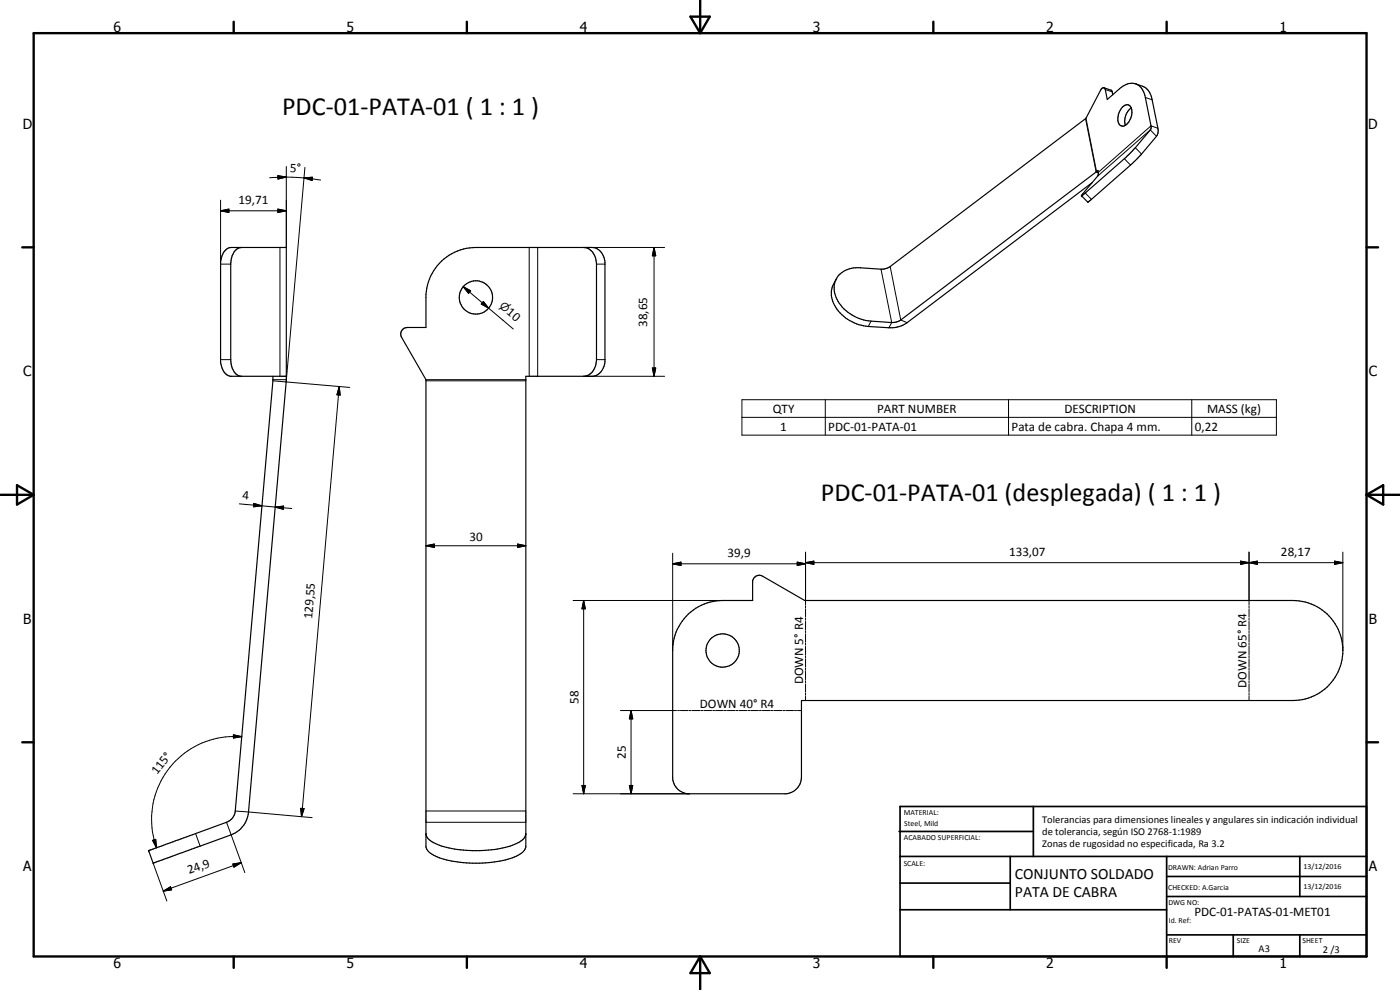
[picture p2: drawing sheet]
<svg xmlns="http://www.w3.org/2000/svg" width="420mm" height="297mm" viewBox="0 0 420 297" stroke-linecap="round" stroke-linejoin="round" font-family="sans-serif">
<g fill="none" stroke="#000" stroke-width=".35">
<path d="M331.3 26.3l.4 .4 .6 3.1 3.7-3.2a4.3 4.3 0 0 1 6.7 .1l.9 2 1.8 9.1-.1 1-4.7 5.7-2.6 2.6-13.4 11.6M331.3 26.3l-.9 .5-4.6 8.8-58.6 44.4-1 .5-1.5 .3-6.5-.5a6.8 6.8 0 0 0-7.9 5.3 10.3 10.3 0 0 0 6.8 9.6l2.9 1 7.6 .6a4.5 4.5 0 0 0 2.7-.8l59.2-44.9v1.6l-4.9 6M331.3 26.3l2.2 .8 .5 1.3M336.8 32.2a1.55 1.55 0 0 1 1.9-.7 1.55 1.55 0 0 1 1 1.8 4.2 4.2 0 0 1-2.8 4.5 1.85 1.85 0 0 1-1.4-2.5 5.6 5.6 0 0 1 1.3-3.1zM339.5 32.4a4.9 4.9 0 0 0-1.8 5.2M340.8 25.1a5.3 5.3 0 0 1 4.3 2.8l.7 2 1.7 8.6v1.2l-.3 .9-4.8 5.8-2.5 2.6-13.3 11.6h-.2l-1.8-1.9M327.9 54.7l-55.7 42.1a8.2 8.2 0 0 1-5.4 1.5l-6.2-.3a12.1 12.1 0 0 1-11-8.8l-.1-1.7 .2-1.1 1.3-2.7M72.5 74.3a3.9 3.9 0 0 0-3.2 3.9l-.1 29.7a4.9 4.9 0 0 0 2.6 4.9l.4 .1M132.5 78.3a15.3 15.3 0 0 1 10.3-4h34.9a4.4 4.4 0 0 1 3.9 4.4v29.7a4.7 4.7 0 0 1-3.5 4.5h-20.3v141.3a6.2 6.2 0 0 1-4.7 3.4 35.5 35.5 0 0 1-22.9-1l-1.6-1.2-.8-1.2v-140.3l-7.2-12.6a1.99 1.99 0 0 1 1.6-3h5.6v-10a14.9 14.9 0 0 1 4.7-10zM175.2 74.3a4.6 4.6 0 0 1 3.8 4.9v28.7a5 5 0 0 1-3.4 5M81.9 112.9l-11.3 130.4a4 4 0 0 1-2.6 3.4l-23.4 8.5 1.4 3.8M85.9 112.9h-16.8a4.4 4.4 0 0 1-2.9-4.5v-29.7a4.8 4.8 0 0 1 2.5-4.4h17.2v40.3l-11.3 129a7.9 7.9 0 0 1-5.2 6.9l-23.4 8.5"/>
<path d="M206.6 184.2a15.3 15.3 0 0 1 10.3-4h9v-6a2.01 2.01 0 0 1 3-1.3l12.6 7.3h146.5a15 15 0 0 1 15 15 15 15 0 0 1-15 15h-147.5v23a5 5 0 0 1-4.5 5h-29.7a5.1 5.1 0 0 1-4.4-4.5v-39.5a15.1 15.1 0 0 1 4.7-10zM46 259h.1M127.8 250.4a4.6 4.6 0 0 0 3.5 3 36.2 36.2 0 0 0 23.7-.3 4.3 4.3 0 0 0 2.8-2.7"/>
<circle cx="142.8" cy="89.3" r="5"/>
<circle cx="216.9" cy="195.2" r="5"/>
</g>
<g fill="none" stroke="#000" stroke-width=".3">
<path d="M325.8 35.6l3.2 16 .6 .3M325.9 35.5l3.2 16 .5 .2 15.8-13.9 2.1 .7M331.7 26.9l2.1 .7M343.7 29.3l2.1 .6M83.4 52.7l2.5 .4-2.5 .6zM85.9 53.1l-5 .2M85.9 53.1l5.3 .3M85.9 50v24.3M91.2 53.4l2.6-.2-.1 .9zM91.2 53.4l5 .6M91.5 50.2l-5.6 64.4M325.7 57.9l1.9 1.9"/>
<path d="M337.4 47.6l1.9 1.9M340.7 44.3l1.9 1.9M347.1 40.9l-1.9-1.9-15.8 13.9M66.2 63.2l2.5-.5v1.1zM66.2 60.1v19.1h3M66.2 63.2h19.7M83.4 62.7l2.5 .5-2.5 .6zM84 74.3v38.6M158.8 74.3v38.6M161.4 74.3v38.6M175.2 74.3h24.3M179 79.2h2.6"/>
<path d="M196.3 74.3l.5 2.5h-1zM196.3 74.3v38.6M267.2 80l3.1 16 1.9 .8M139 86l2.3 1.2-.7 .8zM139 86l15 12.7M145.1 90.5l1.5 2-2.2-1.3zM261.4 96.4l-.8 1.6M264.4 80.8l3.2 16-.8 1.5M66.2 107.9h3M81.9 114.3l4 .3M81.9 113.9h4M85.9 114.6l19.1 1.6"/>
<path d="M101.8 116l.3 2.5-1-.1zM101.8 116l-11.3 129M127.8 113.9h30M127.8 114.3h30M175.2 112.9h24.3M179 107.9h2.6M195.8 110.4h1l-.5 2.5zM222.7 119.9h160.4v10.7h-160.4zM247.7 119.9v10.7M302.7 119.9v10.7M357.7 119.9v10.7M222.7 125.2h160.4"/>
<path d="M71.8 151.2l6.8 .6M76.1 151l2.5 .8-2.5 .3zM78.6 151.8l4 .3M82.6 152.1l2.5-.3-.1 1zM82.6 152.1l5 .5M127.8 163.7l2.5-.5v1.1zM127.8 163.7h30M155.4 163.2l2.4 .5-2.4 .6zM201.9 169.2l2.5-.5v1zM201.9 169.2h39.9M201.9 166v29.2M239.3 168.7l2.5 .5-2.5 .5z"/>
<path d="M241.8 168.8l2.5-.4v.9zM241.8 165.7v15.7M241.8 168.8h161.2M372.3 168.4l2.6 .4-2.6 .5zM374.9 168.8l2.4-.4v.9zM374.9 165.7v15.7M400.5 168.4l2.5 .4-2.5 .5zM403 165.7v29.5M172 180.2h44.9M175.2 180.2l.5 2.5h-1zM175.2 180.2v58M241.8 181.7v.7"/>
<path d="M241.8 182.7v2.5M241.8 185.5v.6M241.8 186.4v2.5M241.8 189.2v.7M241.8 190.2v2.5M241.8 193v.6M241.8 193.9v2.5M241.8 196.7v.7M241.8 197.7v2.5M374.9 181.7v.7M374.9 182.7v2.5M374.9 185.5v.6"/>
<path d="M374.9 186.4v2.5M374.9 189.2v.7M374.9 190.2v2.5M374.9 193v.6M374.9 193.9v2.5M374.9 196.7v.7M374.9 197.7v2.5M186.2 213.2h16.8M189.4 213.2l.5 2.5h-1zM189.4 213.2v25M203.4 213.2h.5M204.2 213.2h2.3"/>
<path d="M206.8 213.2h.6M207.7 213.2h2.4M210.3 213.2h.6M211.2 213.2h2.4M213.9 213.2h.5M214.7 213.2h2.4M217.4 213.2h.6M218.3 213.2h2.3M220.9 213.2h.6M221.8 213.2h2.3M224.4 213.2h.6M225.3 213.2h2.3"/>
<path d="M227.9 213.2h.6M228.8 213.2h2.4M231.4 213.2h.6M232.3 213.2h2.3M235 213.2h.5M235.8 213.2h2.4M238.5 213.2h.5M239.3 213.2h1.2M241.8 200.5v.6M241.8 201.4v2.5M241.8 204.3v.6M241.8 205.2v2.5"/>
<path d="M241.8 208v.6M241.8 208.9v1.3M374.9 200.5v.6M374.9 201.4v2.5M374.9 204.3v.6M374.9 205.2v2.5M374.9 208v.6M374.9 208.9v1.3M70.1 220.5l2.4 .5-2.4 .4zM72.5 221a24.9 24.9 0 0 0-25.5 33.4M172 238.2h34.9M174.7 235.7h1l-.5 2.5z"/>
<path d="M188.9 235.7h1l-.5 2.5zM45.8 252.1l.9-.3 .3 2.6zM46 259l4.1 11.3M58.7 250.1l1.4 3.8M68 246.7l5.5 15.1M69.9 259.2l2.5-.4-2.2 1.4zM70.6 243.3l23.1 2M72.4 258.8l-23.4 8.6M90.2 242.5l1.1 .1-.8 2.4zM127.8 246.7h30M127.8 243.3h30M49 267.4l2.2-1.3 .3 .9z"/>
</g>
<g fill="#000">
<circle cx="324.6" cy="58.7" r=".18"/>
<circle cx="44.6" cy="255.2" r=".18"/>
</g>
<g fill="none" stroke="#000" stroke-width=".71">
<path d="M10.1 9.9h400v277.1h-400zM70.1 6.5v3.4M140.1 6.5v3.4M207.2 5h5.8l-2.9 4.9zM210.1 0v9.9M280.1 6.5v3.4M350.1 6.5v3.4M6.7 74.2h3.4M410.1 74.2h3.5M.1 148.5h10M5.1 145.6l5 2.9-5 2.9zM410.1 148.5h10"/>
<path d="M410.1 148.5l5-2.9v5.8zM6.7 222.7h3.4M410.1 222.7h3.5M70.1 287v3.4M140.1 287v3.4M210.1 287v10M210.1 287l2.9 5h-5.8zM280.1 287v3.4M350.1 287v3.4"/>
</g>
<g fill="none" stroke="#000" stroke-width=".51">
<path d="M269.8 249.5h40.3M270.1 242h140v45h-140zM270.1 257h140M303.2 257v16M310.1 242v15M350.1 257v30M390.1 257v12M270.1 265h33.1M270.1 273h80M350.1 269h60M350.1 263h60M350.1 280.5h60"/>
<path d="M370.1 280.5v6.5M390.1 280.5v6.5"/>
</g>
<g fill="#000">
<path d="M83.4 52.7l2.5 .4-2.5 .6zM91.2 53.4l2.6-.2-.1 .9zM66.2 63.2l2.5-.5v1.1zM83.4 62.7l2.5 .5-2.5 .6zM196.3 74.3l.5 2.5h-1zM139 86l2.3 1.2-.7 .8zM145.1 90.5l1.5 2-2.2-1.3zM101.8 116l.3 2.5-1-.1zM195.8 110.4h1l-.5 2.5zM76.1 151l2.5 .8-2.5 .3zM82.6 152.1l2.5-.3-.1 1zM127.8 163.7l2.5-.5v1.1z"/>
<path d="M155.4 163.2l2.4 .5-2.4 .6zM201.9 169.2l2.5-.5v1zM239.3 168.7l2.5 .5-2.5 .5zM241.8 168.8l2.5-.4v.9zM372.3 168.4l2.6 .4-2.6 .5zM374.9 168.8l2.4-.4v.9zM400.5 168.4l2.5 .4-2.5 .5zM175.2 180.2l.5 2.5h-1zM189.4 213.2l.5 2.5h-1zM70.1 220.5l2.4 .5-2.4 .4zM174.7 235.7h1l-.5 2.5zM188.9 235.7h1l-.5 2.5z"/>
<path d="M45.8 252.1l.9-.3 .3 2.6zM90.2 242.5l1.1 .1-.8 2.4zM49 267.4l2.2-1.3 .3 .9zM69.9 259.2l2.5-.4-2.2 1.4z"/>
</g>
<g font-size="7.9">
<text x="84.7" y="34.5">PDC-01-PATA-01 ( 1 : 1 )</text>
<text x="246.4" y="150.2">PDC-01-PATA-01 (desplegada) ( 1 : 1 )</text>
</g>
<g font-size="4.7">
<text x="304.6" y="263.8">CONJUNTO SOLDADO</text>
<text x="304.6" y="269.2">PATA DE CABRA</text>
</g>
<g font-size="4.2">
<text x="34" y="9.6">6</text>
<text x="104" y="9.6">5</text>
<text x="174" y="9.6">4</text>
<text x="244" y="9.6">3</text>
<text x="314" y="9.6">2</text>
<text x="384" y="9.6">1</text>
<text x="6.8" y="38.7">D</text>
<text x="410.6" y="38.7">D</text>
<text x="7" y="112.9">C</text>
<text x="410.8" y="112.9">C</text>
<text x="7" y="187.1">B</text>
<text x="410.8" y="187.1">B</text>
<text x="7" y="261.4">A</text>
<text x="410.8" y="261.4">A</text>
<text x="34" y="290.4">6</text>
<text x="104" y="290.4">5</text>
<text x="174" y="290.4">4</text>
<text x="244" y="290.4">3</text>
<text x="314" y="290.4">2</text>
<text x="384" y="290.4">1</text>
</g>
<g font-size="3.9">
<text x="87" y="51.6" transform="rotate(2 87 51.6)">5°</text>
<text x="71.6" y="61.2">19,71</text>
<text x="151.8" y="94" transform="rotate(40 151.8 94)">10</text>
<text x="194.3" y="98.1" transform="rotate(-90 194.3 98.1)">38,65</text>
<text x="231.9" y="123.9">QTY</text>
<text x="263.2" y="123.9">PART NUMBER</text>
<text x="319.4" y="123.9">DESCRIPTION</text>
<text x="362.3" y="124">MASS (kg)</text>
<text x="234.2" y="129.2">1</text>
<text x="248.6" y="129.2">PDC-01-PATA-01</text>
<text x="303.6" y="129.3">Pata de cabra. Chapa 4 mm.</text>
<text x="358.6" y="129.2">0,22</text>
<text x="72.7" y="149.7" transform="rotate(5 72.7 149.7)">4</text>
<text x="140.9" y="162.2">30</text>
<text x="218.3" y="167.1">39,9</text>
<text x="302.8" y="166.8">133,07</text>
<text x="384.4" y="166.8">28,17</text>
<text x="93.7" y="185.8" transform="rotate(-85 93.7 185.8)">129,55</text>
<text x="241" y="205.4" transform="rotate(-90 241 205.4)">DOWN 5° R4</text>
<text x="374" y="206.4" transform="rotate(-90 374 206.4)">DOWN 65° R4</text>
<text x="173.6" y="211.2" transform="rotate(-90 173.6 211.2)">58</text>
<text x="210" y="212.4">DOWN 40° R4</text>
<text x="187.9" y="227.7" transform="rotate(-90 187.9 227.7)">25</text>
<text x="47.2" y="232.7" transform="rotate(-53 47.2 232.7)">115°</text>
<text x="56.8" y="262.4" transform="rotate(-20 56.8 262.4)">24,9</text>
<text x="358.5" y="275">PDC-01-PATAS-01-MET01</text>
</g>
<text font-size="3.3" x="149.7" y="92.2" transform="rotate(40 149.7 92.2)">⌀</text>
<g font-size="3.1">
<text x="312.7" y="246.8">Tolerancias para dimensiones lineales y angulares sin indicación individual</text>
<text x="312.7" y="250.4">de tolerancia, según ISO 2768-1:1989</text>
<text x="312.7" y="254">Zonas de rugosidad no especificada, Ra 3.2</text>
<text x="377.7" y="285.6">A3</text>
<text x="397" y="285.9">2 /3</text>
</g>
<g font-size="2.4">
<text x="271.2" y="244.4">MATERIAL:</text>
<text x="271.3" y="252">ACABADO SUPERFICIAL:</text>
<text x="271.4" y="247.9">Steel, Mild</text>
<text x="271.2" y="259.7">SCALE:</text>
<text x="350.6" y="261">DRAWN: Adrian Parro</text>
<text x="391.2" y="260.6">13/12/2016</text>
<text x="350.6" y="267">CHECKED: A.Garcia</text>
<text x="391.2" y="266.7">13/12/2016</text>
<text x="350.6" y="271.4">DWG NO:</text>
<text x="350.8" y="276.9">Id. Ref:</text>
<text x="350.8" y="282.8">REV</text>
<text x="371.2" y="282.9">SIZE</text>
<text x="390.9" y="282.9">SHEET</text>
</g>
</svg>
